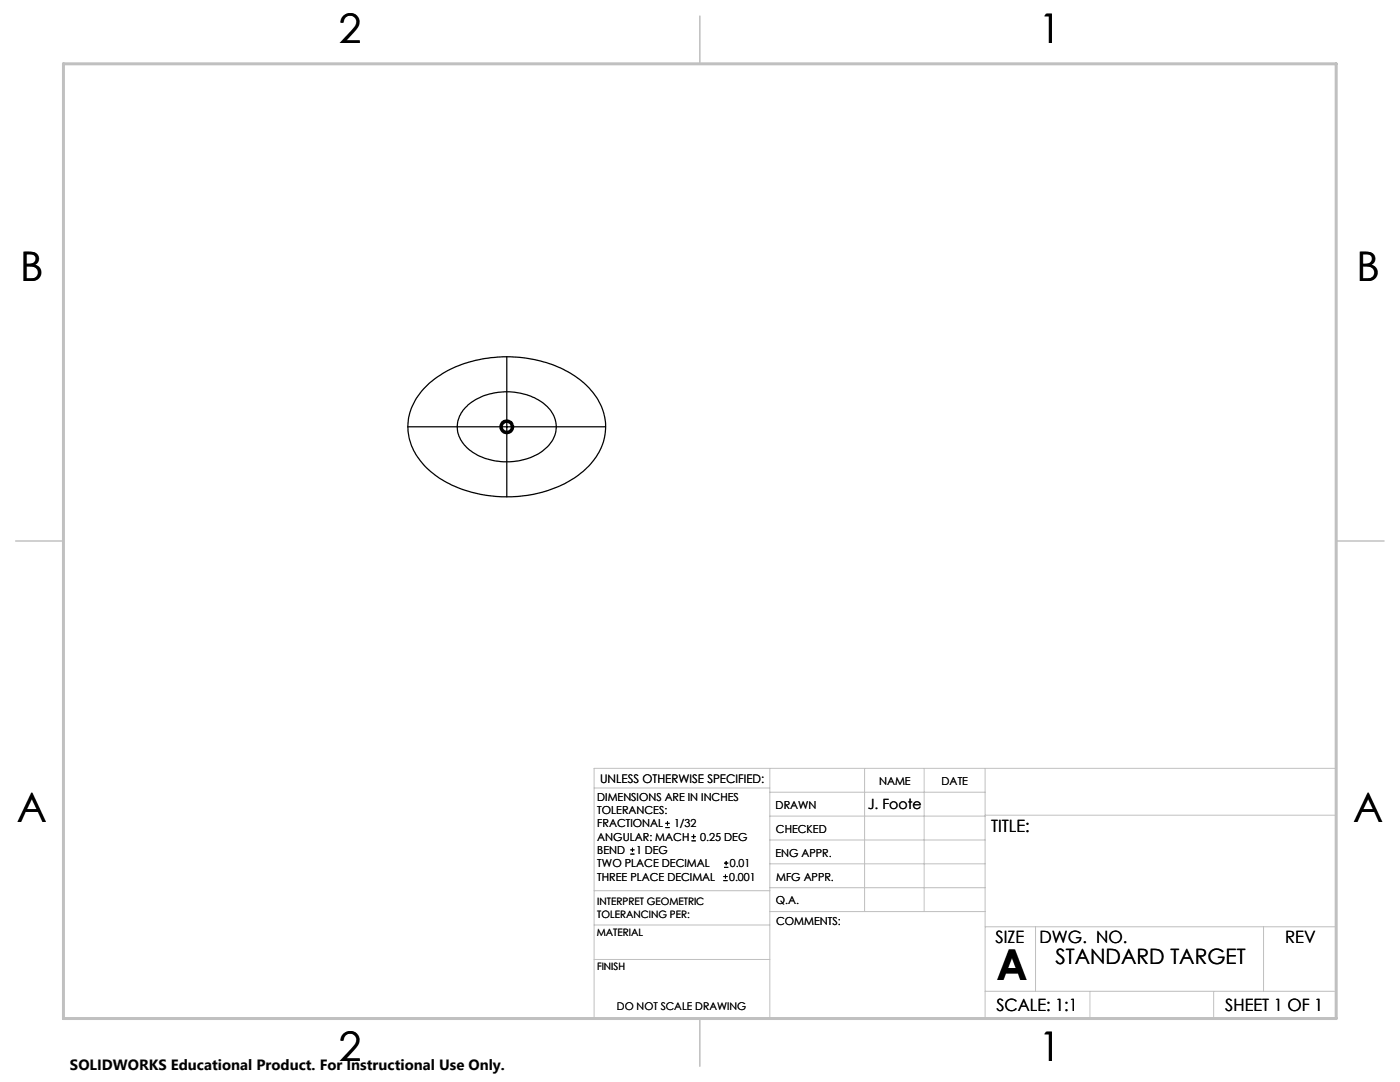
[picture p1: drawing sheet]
<svg xmlns="http://www.w3.org/2000/svg" width="279mm" height="216mm" viewBox="0 0 279 216" stroke-linecap="round" stroke-linejoin="round" font-family="sans-serif">
<g fill="none" stroke="#000" stroke-width=".2">
<path d="M125.8 170.4h.8M125.8 169.6h.8M126.2 169.2v.8M132.8 165.1h.8M132.8 164.3h.8M133.2 163.9v.8M138 167.8h.9M138 166.9h.9M138.4 166.5v.9M144.4 175.7h.8M144.4 174.9h.8M144.5 173.1h.8"/>
<path d="M144.5 172.2h.8M144.8 174.5v.8M144.9 171.8v.8"/>
</g>
<path d="M84.6 77.5a22.7 22.7 0 0 1 16.5-6.3 22.7 22.7 0 0 1 16.5 6.3 10.8 10.8 0 0 1-.5 15.9 23.1 23.1 0 0 1-15.6 5.7 23.3 23.3 0 0 1-16.3-5.7 10.8 10.8 0 0 1-2.1-14zM101.1 71.2v27.9M81.4 85.2h39.5M92.9 81.3a12.6 12.6 0 0 1 14.5-1.5 6.2 6.2 0 0 1 3.5 6.5 8.5 8.5 0 0 1-7 5.6 12.2 12.2 0 0 1-11-2.9 5.4 5.4 0 0 1 0-7.7z" fill="none" stroke="#000" stroke-width=".25"/>
<circle cx="101.1" cy="85.2" r="1.14" fill="none" stroke="#000" stroke-width=".7" stroke-linecap="butt"/>
<g fill="none" stroke="#c0c0c0" stroke-width=".2">
<path d="M118.6 157.2h35M153.6 153.3v49.9M153.6 158.1h43M172.5 153.3v28.6M184.4 153.3v28.6M196.6 153.3v49.9M118.6 177.7h35M153.6 162.8h43M153.6 177.1h43M153.6 167.6h43M153.6 172.4h43M196.6 162.7h70.1"/>
<path d="M118.6 191.5h35M118.6 184.6h35M153.6 181.9h43M196.6 184.9h70.1M196.6 197.8h70.1M206.7 184.9v12.9M217.5 197.8v5.4M242.2 197.8v5.4M252.2 184.9v12.9M26.7 203.2h240v-49.9h-148.1v49.9"/>
</g>
<path d="M139.7 3.2v9.5M3.1 107.9h9.6M266.7 107.9h9.5M139.7 203.2v9.6" fill="none" stroke="#c0c0c0" stroke-width=".3"/>
<path d="M12.7 12.7h254v190.5h-254z" fill="none" stroke="#c0c0c0" stroke-width=".6"/>
<text font-size="8.5" x="198.9" y="195.5">A</text>
<g font-size="8.1">
<text x="67.6" y="8.5">2</text>
<text x="207.3" y="8.5">1</text>
<text x="4" y="56.1">B</text>
<text x="270.7" y="56.1">B</text>
<text x="3.3" y="164.1">A</text>
<text x="270" y="164.1">A</text>
<text x="67.6" y="211.7">2</text>
<text x="207.3" y="211.7">1</text>
</g>
<text font-size="4.2" x="210.6" y="192.4">STANDARD TARGET</text>
<g font-size="3.4">
<text x="197.8" y="166">TITLE:</text>
<text x="198.7" y="188.1">SIZE</text>
<text x="207.5" y="188.1">DWG. NO.</text>
<text x="256.5" y="188.2">REV</text>
<text x="198.8" y="201.7">SCALE: 1:1</text>
<text x="244.5" y="201.7">SHEET 1 OF 1</text>
</g>
<text font-size="3" x="14" y="213.5">SOLIDWORKS Educational Product. For Instructional Use Only.</text>
<text font-size="2.8" x="173.2" y="161.5">J. Foote</text>
<text font-size="2.4" x="119.8" y="156.2">UNLESS OTHERWISE SPECIFIED:</text>
<g font-size="2.2">
<text x="119.2" y="159.8">DIMENSIONS ARE IN INCHES</text>
<text x="154.8" y="161.4">DRAWN</text>
<text x="175.4" y="156.6">NAME</text>
<text x="187.9" y="156.7">DATE</text>
<text x="119.2" y="162.4">TOLERANCES:</text>
<text x="119.2" y="165.1">FRACTIONAL</text>
<text x="119.2" y="167.8">ANGULAR: MACH</text>
<text x="134.5" y="165.1">1/32</text>
<text x="139.8" y="167.8">0.25 DEG</text>
<text x="154.9" y="166.3">CHECKED</text>
<text x="119.2" y="170.4">BEND</text>
<text x="119.2" y="173.1">TWO PLACE DECIMAL</text>
<text x="126.9" y="170.4">1 DEG</text>
<text x="145.7" y="173.1">0.01</text>
<text x="154.8" y="170.9">ENG APPR.</text>
<text x="119.2" y="175.7">THREE PLACE DECIMAL</text>
<text x="145.5" y="175.7">0.001</text>
<text x="154.9" y="175.7">MFG APPR.</text>
<text x="154.9" y="180.4">Q.A.</text>
<text x="154.9" y="184.6">COMMENTS:</text>
</g>
<text font-size="2.1" x="123.1" y="201.6">DO NOT SCALE DRAWING</text>
<g font-size="2">
<text x="119.2" y="180.6">INTERPRET GEOMETRIC</text>
<text x="119.2" y="183.1">TOLERANCING PER:</text>
<text x="119.1" y="186.7">MATERIAL</text>
<text x="119.1" y="193.5">FINISH</text>
</g>
</svg>
